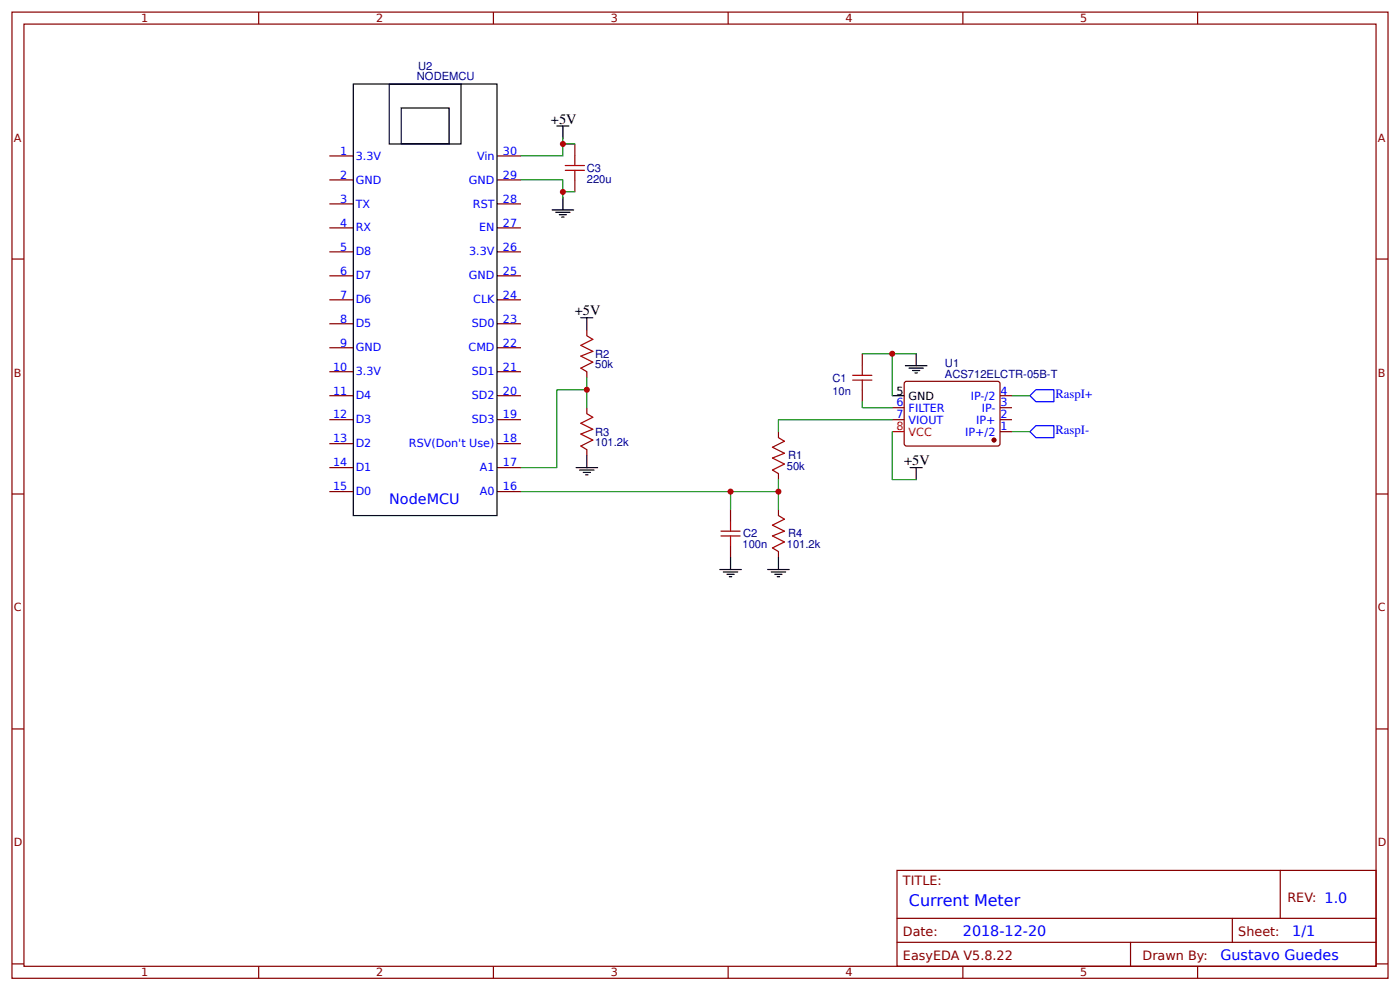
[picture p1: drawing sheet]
<svg xmlns="http://www.w3.org/2000/svg" width="309mm" height="219mm" viewBox="0 0 309 219" stroke-linecap="round" stroke-linejoin="round" font-family="sans-serif">
<g fill="none" stroke="#800" stroke-width=".26">
<path d="M2.6 2.7h304.1v213.2h-304.1zM5.3 5.3h298.7v208h-298.7zM57.1 2.7v2.6M109 2.7v2.6M160.9 2.7v2.6M212.7 2.7v2.6M264.6 2.7v2.6M72.8 34.4h5.3M72.8 39.7h5.3M109.8 34.4h5.3M109.8 39.7h5.3M127 31.8v2.6"/>
<path d="M127 39.7v2.7M2.6 57.2h2.7M72.8 45h5.3M72.8 50.3h5.3M72.8 55.6h5.3M109.8 45h5.3M109.8 50.3h5.3M109.8 55.6h5.3M304 57.2h2.7M72.8 60.9h5.3M72.8 66.2h5.3M72.8 71.5h5.3"/>
<path d="M72.8 76.8h5.3M109.8 60.9h5.3M109.8 66.2h5.3M109.8 71.5h5.3M109.8 76.8h5.3M129.6 72.8v1.3M190.5 78.1v2.6M72.8 82h5.3M72.8 87.3h5.3M72.8 92.6h5.3M72.8 97.9h5.3M109.8 82h5.3"/>
<path d="M109.8 87.3h5.3M109.8 92.6h5.3M109.8 97.9h5.3M129.6 82v1.4M129.6 90v1.3M129.6 99.2v1.4M172 95.3v1.3M190.5 86v2.7M197.1 92.6h2.7M197.1 90h2.7M199.8 84.4l.5-.2h20.4l.2 .5v13.5l-.5 .3-20.4-.1-.2-.5zM220.9 87.3h2.7"/>
<path d="M220.9 92.6h2.7M220.9 95.3h2.7M220.9 90h2.7M2.6 109h2.7M72.8 103.2h5.3M72.8 108.5h5.3M109.8 103.2h5.3M109.8 108.5h5.3M161.4 112.5v2.6M172 104.5v1.4M172 112.5v1.3M304 109h2.7"/>
<path d="M161.4 120.4v2.7M172 121.7v1.4M2.6 160.9h2.7M304 160.9h2.7M198.2 192.1h105.8v21.2h-105.8zM282.8 192.1v10.6M2.6 212.8h2.7M57.1 213.3v2.6M109 213.3v2.6M160.9 213.3v2.6M198.2 202.7h105.8M198.2 208h105.8"/>
<path d="M212.7 213.3v2.6M249.8 208v5.3M264.6 213.3v2.6M272.3 202.7v5.3M304 212.8h2.7"/>
</g>
<g fill="none" stroke="#a00000" stroke-width=".26">
<path d="M124.9 37.6h4.2M124.9 36.5h4.2M127 34.4v2.1M127 37.6v2.1M129.6 74.1l1.4 .8-2.7 1.3 2.7 1.3-2.7 1.1 2.7 1.3-2.7 1.4 1.3 .7M129.6 91.3l1.4 .8-2.7 1.3 2.7 1.3-2.7 1.1 2.7 1.3-2.7 1.4 1.3 .7M172 96.6l1.3 .8-2.6 1.3 2.6 1.3-2.6 1.1 2.6 1.3-2.6 1.3 1.3 .8M188.4 83.9h4.2M188.4 82.8h4.2M190.5 80.7v2.1M190.5 83.9v2.1M159.3 118.3h4.2"/>
<path d="M159.3 117.2h4.2M161.4 115.1v2.1M161.4 118.3v2.1M172 113.8l1.3 .8-2.6 1.3 2.6 1.3-2.6 1.1 2.6 1.3-2.6 1.3 1.3 .8"/>
</g>
<g fill="none" stroke="#000" stroke-width=".26">
<path d="M78.1 18.5h31.7v95.3h-31.7zM86 18.5h15.9v13.3h-15.9zM88.6 23.8h10.6v8h-10.6zM123 27.8h2.7M124.4 27.8v2.7M122 46.3h4.7M122.8 46.9h3.1M123.6 47.4h1.5M124.1 47.9h.5M124.4 43.7v2.6M128.3 70.1h2.7M129.6 70.1v2.7"/>
<path d="M202.4 78.1v2.6M197.1 87.3h2.7M200 80.7h4.8M200.8 81.3h3.2M201.6 81.8h1.6M202.1 82.3h.6M127.3 103.2h4.7M128.1 103.7h3.1M128.9 104.3h1.5M129.4 104.8h.5M129.6 100.6v2.6M201.1 103.2h2.6"/>
<path d="M202.4 103.2v2.7M159 125.7h4.8M159.8 126.2h3.2M160.6 126.8h1.6M161.1 127.3h.6M161.4 123.1v2.6M169.6 125.7h4.8M170.4 126.2h3.2M171.2 126.8h1.6M171.7 127.3h.5M172 123.1v2.6"/>
</g>
<circle cx="219.6" cy="97.1" r=".4" fill="#800" stroke="#800" stroke-width=".26"/>
<path d="M197.1 95.3h2.7" fill="none" stroke="#f00" stroke-width=".26"/>
<g fill="none" stroke="#080" stroke-width=".26">
<path d="M115.1 39.7h9.3v4M124.4 30.5v3.9h-9.3M124.4 31.8h2.6M124.4 42.4h2.6M190.5 78.1h6.6M202.4 78.1h-5.3v9.2M129.6 86h-6.6v17.2h-7.9M129.6 83.4v6.6M190.5 88.7v1.3h6.6M197.1 95.3v10.6h5.3M197.1 92.6h-25.1v2.7M223.6 95.3h3.9"/>
<path d="M223.6 87.3h3.9M115.1 108.5h56.9M161.4 108.5v4M172 105.9v6.6"/>
</g>
<path d="M227.5 87.3l1.4-1.3h3.9v2.7h-3.9zM227.5 95.3l1.4-1.3h3.9v2.6h-3.9z" fill="none" stroke="#00f" stroke-width=".26"/>
<g fill="#c00">
<circle cx="124.4" cy="31.8" r=".66"/>
<circle cx="129.6" cy="86" r=".66"/>
<circle cx="172" cy="108.5" r=".66"/>
<circle cx="161.4" cy="108.5" r=".66"/>
<circle cx="197.1" cy="78.1" r=".66"/>
<circle cx="124.4" cy="42.4" r=".66"/>
</g>
<text font-size="3.5" fill="#00f" x="200.8" y="200.1">Current Meter</text>
<g font-size="3.2">
<text x="121.7" y="27.3">+5V</text>
<text x="127" y="69.6">+5V</text>
<text x="199.8" y="102.7">+5V</text>
</g>
<g font-size="3.2" fill="#00f">
<text x="86" y="111.2">NodeMCU</text>
<text x="212.7" y="206.7">2018-12-20</text>
<text x="285.5" y="206.7">1/1</text>
<text x="269.6" y="212">Gustavo Guedes</text>
</g>
<g font-size="2.8" fill="#00f">
<text x="233.2" y="87.9">RaspI+</text>
<text x="233.2" y="95.8">RaspI-</text>
</g>
<g font-size="2.8" fill="#800">
<text x="199.5" y="195.3">TITLE:</text>
<text x="284.4" y="199">REV: 1.0</text>
<text x="199.5" y="206.7">Date:</text>
<text x="273.6" y="206.7">Sheet:</text>
<text x="199.5" y="212">EasyEDA V5.8.22</text>
<text x="252.4" y="212">Drawn By:</text>
</g>
<g font-size="2.5" fill="#800">
<text x="31.2" y="4.9">1</text>
<text x="83.1" y="4.9">2</text>
<text x="134.9" y="4.9">3</text>
<text x="186.8" y="4.9">4</text>
<text x="238.7" y="4.9">5</text>
<text x="3" y="31.2">A</text>
<text x="304.4" y="31.2">A</text>
<text x="3" y="83.1">B</text>
<text x="304.4" y="83.1">B</text>
<text x="3" y="135">C</text>
<text x="304.4" y="135">C</text>
<text x="3" y="186.8">D</text>
<text x="304.4" y="186.8">D</text>
<text x="31.2" y="215.5">1</text>
<text x="83.1" y="215.5">2</text>
<text x="134.9" y="215.5">3</text>
<text x="186.8" y="215.5">4</text>
<text x="238.7" y="215.5">5</text>
</g>
<g font-size="2.5" fill="#000080">
<text x="92.1" y="17.8">NODEMCU</text>
<text x="92.4" y="15.4">U2</text>
<text x="129.6" y="40.3">220u</text>
<text x="129.6" y="38">C3</text>
<text x="131.5" y="81.3">50k</text>
<text x="131.5" y="78.9">R2</text>
<text x="208.8" y="83.4">ACS712ELCTR-05B-T</text>
<text x="208.8" y="81">U1</text>
<text x="183.9" y="87.2">10n</text>
<text x="183.9" y="84.3">C1</text>
<text x="131.5" y="98.5">101.2k</text>
<text x="131.5" y="96.1">R3</text>
<text x="174.1" y="101.4">R1</text>
<text x="173.8" y="103.7">50k</text>
<text x="164.2" y="118.6">C2</text>
<text x="174.1" y="118.6">R4</text>
<text x="164" y="121">100n</text>
<text x="173.8" y="120.9">101.2k</text>
</g>
<g font-size="2.5" fill="#00f">
<text x="75.2" y="34.2">1</text>
<text x="78.6" y="35.2">3.3V</text>
<text x="105.4" y="35.2">Vin</text>
<text x="111.1" y="34.2">30</text>
<text x="75.2" y="39.4">2</text>
<text x="78.6" y="40.5">GND</text>
<text x="103.6" y="40.5">GND</text>
<text x="111.1" y="39.4">29</text>
<text x="75.2" y="44.7">3</text>
<text x="78.6" y="45.8">TX</text>
<text x="104.5" y="45.8">RST</text>
<text x="111.1" y="44.7">28</text>
<text x="75.2" y="50">4</text>
<text x="78.6" y="51.1">RX</text>
<text x="105.9" y="51.1">EN</text>
<text x="111.1" y="50">27</text>
<text x="75.2" y="55.3">5</text>
<text x="78.6" y="56.4">D8</text>
<text x="103.7" y="56.4">3.3V</text>
<text x="111.1" y="55.3">26</text>
<text x="75.2" y="60.6">6</text>
<text x="75.2" y="65.9">7</text>
<text x="78.6" y="61.7">D7</text>
<text x="103.6" y="61.7">GND</text>
<text x="111.1" y="65.9">24</text>
<text x="111.1" y="60.6">25</text>
<text x="75.2" y="71.2">8</text>
<text x="78.6" y="67">D6</text>
<text x="104.6" y="67">CLK</text>
<text x="111.1" y="71.2">23</text>
<text x="75.2" y="76.5">9</text>
<text x="78.6" y="72.3">D5</text>
<text x="78.6" y="77.5">GND</text>
<text x="103.5" y="77.5">CMD</text>
<text x="104.2" y="72.3">SD0</text>
<text x="111.1" y="76.5">22</text>
<text x="73.6" y="81.8">10</text>
<text x="78.6" y="82.8">3.3V</text>
<text x="104.2" y="82.8">SD1</text>
<text x="111.1" y="81.8">21</text>
<text x="73.6" y="87.1">11</text>
<text x="78.6" y="88.1">D4</text>
<text x="104.2" y="88.1">SD2</text>
<text x="111.1" y="87.1">20</text>
<text x="198.1" y="89.7">6</text>
<text x="214.5" y="88.4">IP-/2</text>
<text x="221.1" y="89.7">3</text>
<text x="221.1" y="87.1">4</text>
<text x="73.6" y="92.4">12</text>
<text x="78.6" y="93.4">D3</text>
<text x="104.2" y="93.4">SD3</text>
<text x="111.1" y="92.4">19</text>
<text x="198.1" y="92.4">7</text>
<text x="200.7" y="91">FILTER</text>
<text x="200.7" y="93.7">VIOUT</text>
<text x="215.7" y="93.7">IP+</text>
<text x="216.9" y="91">IP-</text>
<text x="221.1" y="95">1</text>
<text x="221.1" y="92.4">2</text>
<text x="73.6" y="97.7">13</text>
<text x="78.6" y="98.7">D2</text>
<text x="90.3" y="98.7">RSV(Don't Use)</text>
<text x="111.1" y="97.7">18</text>
<text x="213.3" y="96.3">IP+/2</text>
<text x="73.6" y="102.9">14</text>
<text x="78.6" y="104">D1</text>
<text x="106" y="104">A1</text>
<text x="111.1" y="102.9">17</text>
<text x="73.6" y="108.2">15</text>
<text x="78.6" y="109.3">D0</text>
<text x="106" y="109.3">A0</text>
<text x="111.1" y="108.2">16</text>
</g>
<g font-size="2.5">
<text x="198.1" y="87.1">5</text>
<text x="200.7" y="88.4">GND</text>
</g>
<g font-size="2.5" fill="#f00">
<text x="198.1" y="95">8</text>
<text x="200.7" y="96.3">VCC</text>
</g>
</svg>
